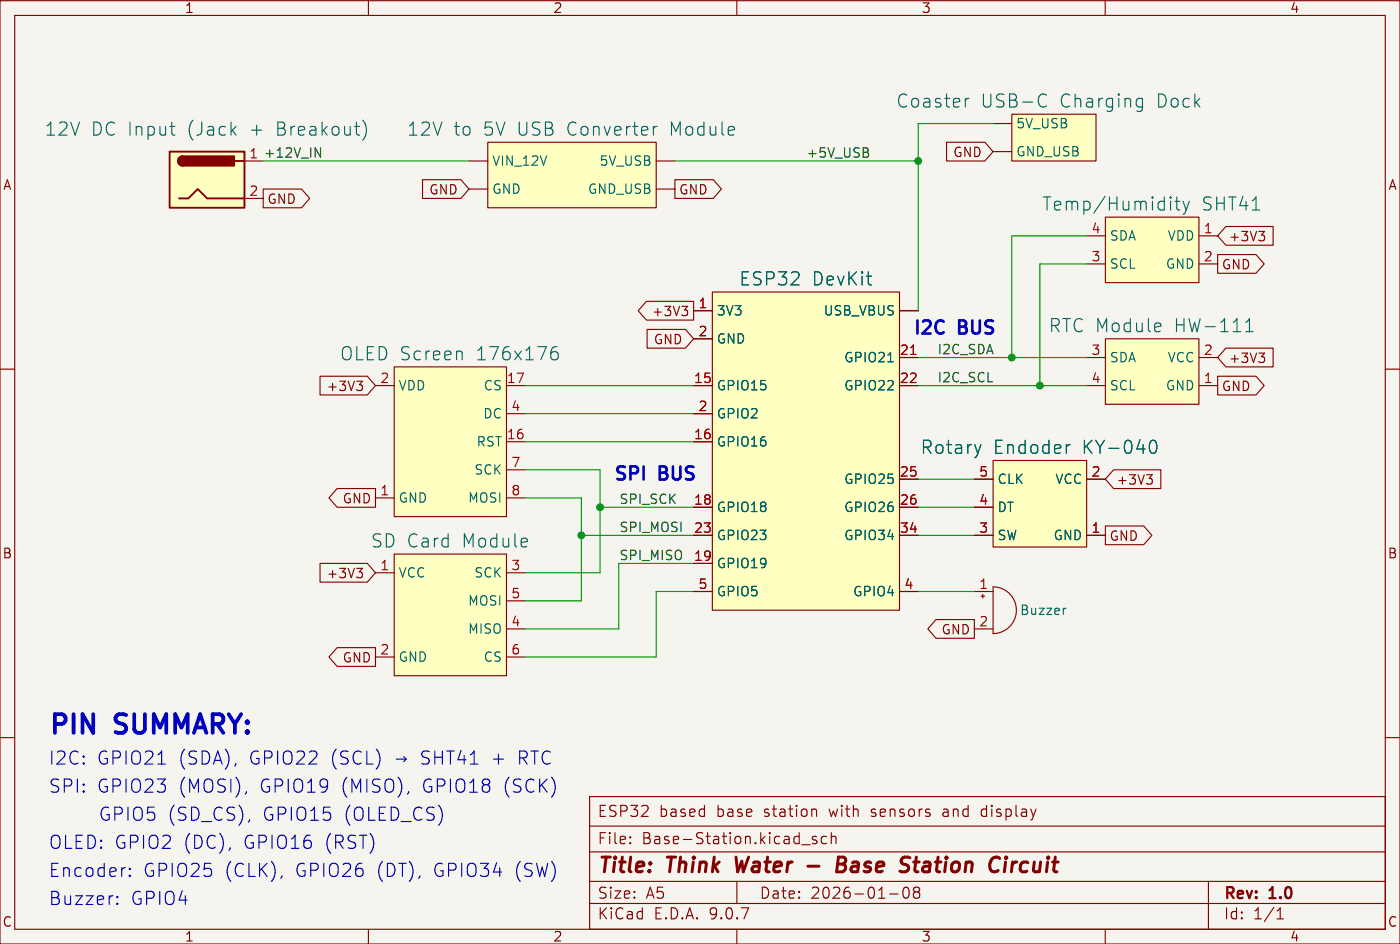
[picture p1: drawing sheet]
(kicad_sch
 (version 20250114)
 (generator "eeschema")
 (generator_version "9.0")
 (paper "A5")
 (title_block
  (title "Think Water - Base Station Circuit")
  (date "2026-01-08")
  (rev "1.0")
  (comment 1 "ESP32 based base station with sensors and display"))
 (lib_symbols
  (symbol "Connector:Jack-DC"
   (pin_names
    (offset 1.016)) (exclude_from_sim no) (in_bom yes) (on_board yes)
   (property "Reference" "J" (at 0 5.334 0) (effects (font (size 1.27 1.27))))
   (property "Value" "Jack-DC" (at 0 -5.08 0) (effects (font (size 1.27 1.27))))
   (property "Footprint" "" (at 1.27 -1.016 0) (effects (font (size 1.27 1.27)) (hide yes)))
   (property "Datasheet" "~" (at 1.27 -1.016 0) (effects (font (size 1.27 1.27)) (hide yes)))
   (property "Description" "DC Barrel Jack" (at 0 0 0) (effects (font (size 1.27 1.27)) (hide yes)))
   (symbol "Jack-DC_0_1"
    (rectangle (start -5.08 3.81) (end 5.08 -3.81) (stroke (width 0.254) (type default)) (fill (type background)))
    (polyline (pts (xy -3.81 -2.54) (xy -2.54 -2.54) (xy -1.27 -1.27) (xy 0 -2.54) (xy 2.54 -2.54) (xy 5.08 -2.54)) (stroke (width 0.254) (type default)) (fill (type none)))
    (arc (start -3.302 1.905) (mid -3.9343 2.54) (end -3.302 3.175) (stroke (width 0.254) (type default)) (fill (type none)))
    (arc (start -3.302 1.905) (mid -3.9343 2.54) (end -3.302 3.175) (stroke (width 0.254) (type default)) (fill (type outline)))
    (rectangle (start 3.683 3.175) (end -3.302 1.905) (stroke (width 0.254) (type default)) (fill (type outline)))
    (polyline (pts (xy 5.08 2.54) (xy 3.81 2.54)) (stroke (width 0.254) (type default)) (fill (type none))))
   (symbol "Jack-DC_1_1"
    (pin passive line (at 7.62 2.54 180) (length 2.54) (name "~" (effects (font (size 1.27 1.27)))) (number "1" (effects (font (size 1.27 1.27)))))
    (pin passive line (at 7.62 -2.54 180) (length 2.54) (name "~" (effects (font (size 1.27 1.27)))) (number "2" (effects (font (size 1.27 1.27))))))
   (embedded_fonts no))
  (symbol "Device:Buzzer"
   (pin_names
    (offset 0.0254) (hide yes)) (exclude_from_sim no) (in_bom yes) (on_board yes)
   (property "Reference" "BZ" (at 3.81 1.27 0) (effects (font (size 1.27 1.27)) (justify left)))
   (property "Value" "Buzzer" (at 3.81 -1.27 0) (effects (font (size 1.27 1.27)) (justify left)))
   (property "Footprint" "" (at -0.635 2.54 90) (effects (font (size 1.27 1.27)) (hide yes)))
   (property "Datasheet" "~" (at -0.635 2.54 90) (effects (font (size 1.27 1.27)) (hide yes)))
   (property "Description" "Buzzer, polarized" (at 0 0 0) (effects (font (size 1.27 1.27)) (hide yes)))
   (symbol "Buzzer_0_1"
    (polyline (pts (xy -1.651 1.905) (xy -1.143 1.905)) (stroke (width 0) (type default)) (fill (type none)))
    (polyline (pts (xy -1.397 2.159) (xy -1.397 1.651)) (stroke (width 0) (type default)) (fill (type none)))
    (arc (start 0 3.175) (mid 3.1612 0) (end 0 -3.175) (stroke (width 0) (type default)) (fill (type none)))
    (polyline (pts (xy 0 3.175) (xy 0 -3.175)) (stroke (width 0) (type default)) (fill (type none))))
   (symbol "Buzzer_1_1"
    (pin passive line (at -2.54 2.54 0) (length 2.54) (name "+" (effects (font (size 1.27 1.27)))) (number "1" (effects (font (size 1.27 1.27)))))
    (pin passive line (at -2.54 -2.54 0) (length 2.54) (name "-" (effects (font (size 1.27 1.27)))) (number "2" (effects (font (size 1.27 1.27))))))
   (embedded_fonts no))
  (symbol "New_Library:KY-040" (exclude_from_sim no) (in_bom yes) (on_board yes)
   (property "Reference" "U" (at 0 9.652 0) (effects (font (size 1.27 1.27))))
   (property "Value" "Rotary Endoder KY-040" (at 0 7.62 0) (effects (font (size 1.27 1.27))))
   (property "Footprint" "" (at 0 0 0) (effects (font (size 1.27 1.27)) (hide yes)))
   (property "Datasheet" "" (at 0 0 0) (effects (font (size 1.27 1.27)) (hide yes)))
   (property "Description" "" (at 0 0 0) (effects (font (size 1.27 1.27)) (hide yes)))
   (symbol "KY-040_1_1"
    (rectangle (start -6.35 6.3499) (end 6.35 -5.3975) (stroke (width 0) (type solid)) (fill (type background)))
    (pin passive line (at -8.89 3.81 0) (length 2.54) (name "CLK" (effects (font (size 1.27 1.27)))) (number "5" (effects (font (size 1.27 1.27)))))
    (pin passive line (at -8.89 0 0) (length 2.54) (name "DT" (effects (font (size 1.27 1.27)))) (number "4" (effects (font (size 1.27 1.27)))))
    (pin passive line (at -8.89 -3.81 0) (length 2.54) (name "SW" (effects (font (size 1.27 1.27)))) (number "3" (effects (font (size 1.27 1.27)))))
    (pin power_in line (at 8.89 3.81 180) (length 2.54) (name "VCC" (effects (font (size 1.27 1.27)))) (number "2" (effects (font (size 1.27 1.27)))))
    (pin power_in line (at 8.89 -3.81 180) (length 2.54) (name "GND" (effects (font (size 1.27 1.27)))) (number "1" (effects (font (size 1.27 1.27))))))
   (embedded_fonts no))
  (symbol "Personal_Library:12V_to_5V_USB_Converter_Module" (exclude_from_sim no) (in_bom yes) (on_board yes)
   (property "Reference" "U8" (at 0 11.684 0) (effects (font (size 1.27 1.27)) (hide yes)))
   (property "Value" "12V to 5V USB Converter Module" (at 0 5.588 0) (effects (font (size 1.778 1.778))))
   (property "Footprint" "" (at 0 0 0) (effects (font (size 1.27 1.27)) (hide yes)))
   (property "Datasheet" "" (at 0 0 0) (effects (font (size 1.27 1.27)) (hide yes)))
   (property "Description" "" (at 0 0 0) (effects (font (size 1.27 1.27)) (hide yes)))
   (symbol "12V_to_5V_USB_Converter_Module_1_1"
    (rectangle (start -11.43 3.81) (end 11.43 -5.08) (stroke (width 0) (type solid)) (fill (type background)))
    (pin power_in line (at -13.97 1.27 0) (length 2.54) (name "VIN_12V" (effects (font (size 1.27 1.27)))) (number "" (effects (font (size 1.27 1.27)))))
    (pin power_in line (at -13.97 -2.54 0) (length 2.54) (name "GND" (effects (font (size 1.27 1.27)))) (number "" (effects (font (size 1.27 1.27)))))
    (pin power_out line (at 13.97 1.27 180) (length 2.54) (name "5V_USB" (effects (font (size 1.27 1.27)))) (number "" (effects (font (size 1.27 1.27)))))
    (pin power_out line (at 13.97 -2.54 180) (length 2.54) (name "GND_USB" (effects (font (size 1.27 1.27)))) (number "" (effects (font (size 1.27 1.27))))))
   (embedded_fonts no))
  (symbol "Personal_Library:Coaster_USB-C_Charging_Port" (exclude_from_sim no) (in_bom yes) (on_board yes)
   (property "Reference" "U4" (at 0 6.858 0) (effects (font (size 1.27 1.27)) (hide yes)))
   (property "Value" "Coaster USB-C Charging Dock" (at 0 4.318 0) (effects (font (size 1.27 1.27))))
   (property "Footprint" "" (at 0 0 0) (effects (font (size 1.27 1.27)) (hide yes)))
   (property "Datasheet" "" (at 0 0 0) (effects (font (size 1.27 1.27)) (hide yes)))
   (property "Description" "" (at 0 0 0) (effects (font (size 1.27 1.27)) (hide yes)))
   (symbol "Coaster_USB-C_Charging_Port_1_1"
    (rectangle (start -5.08 2.54) (end 6.35 -3.81) (stroke (width 0) (type solid)) (fill (type background)))
    (pin power_in line (at -7.62 1.27 0) (length 2.54) (name "5V_USB" (effects (font (size 1.27 1.27)))) (number "" (effects (font (size 1.27 1.27)))))
    (pin power_in line (at -7.62 -2.54 0) (length 2.54) (name "GND_USB" (effects (font (size 1.27 1.27)))) (number "" (effects (font (size 1.27 1.27))))))
   (embedded_fonts no))
  (symbol "Personal_Library:DS1307_RTC" (exclude_from_sim no) (in_bom yes) (on_board yes)
   (property "Reference" "U4" (at 0 11.43 0) (effects (font (size 1.27 1.27)) (hide yes)))
   (property "Value" "RTC Module HW-111" (at 0 8.128 0) (effects (font (size 1.778 1.778))))
   (property "Footprint" "" (at 0 0 0) (effects (font (size 1.27 1.27)) (hide yes)))
   (property "Datasheet" "" (at 0 0 0) (effects (font (size 1.27 1.27)) (hide yes)))
   (property "Description" "DS1307 Real Time Clock I2C" (at 1.27 0 0) (effects (font (size 1.27 1.27)) (hide yes)))
   (symbol "DS1307_RTC_1_1"
    (rectangle (start -6.35 6.35) (end 6.35 -2.54) (stroke (width 0) (type solid)) (fill (type background)))
    (pin bidirectional line (at -8.89 3.81 0) (length 2.54) (name "SDA" (effects (font (size 1.27 1.27)))) (number "3" (effects (font (size 1.27 1.27)))))
    (pin input line (at -8.89 0 0) (length 2.54) (name "SCL" (effects (font (size 1.27 1.27)))) (number "4" (effects (font (size 1.27 1.27)))))
    (pin power_in line (at 8.89 3.81 180) (length 2.54) (name "VCC" (effects (font (size 1.27 1.27)))) (number "2" (effects (font (size 1.27 1.27)))))
    (pin power_in line (at 8.89 0 180) (length 2.54) (name "GND" (effects (font (size 1.27 1.27)))) (number "1" (effects (font (size 1.27 1.27))))))
   (embedded_fonts no))
  (symbol "Personal_Library:ESP32_DevKit" (exclude_from_sim no) (in_bom yes) (on_board yes)
   (property "Reference" "U2" (at 0 27.94 0) (effects (font (size 1.27 1.27)) (hide yes)))
   (property "Value" "ESP32 DevKit" (at 0 24.638 0) (effects (font (size 1.778 1.778))))
   (property "Footprint" "" (at 0 0 0) (effects (font (size 1.27 1.27)) (hide yes)))
   (property "Datasheet" "" (at 0 0 0) (effects (font (size 1.27 1.27)) (hide yes)))
   (property "Description" "ESP32 Development Board" (at 0 0 0) (effects (font (size 1.27 1.27)) (hide yes)))
   (symbol "ESP32_DevKit_1_1"
    (rectangle (start -12.7 22.86) (end 12.7 -20.32) (stroke (width 0) (type solid)) (fill (type background)))
    (pin power_out line (at -15.24 20.32 0) (length 2.54) (name "3V3" (effects (font (size 1.27 1.27)))) (number "1" (effects (font (size 1.27 1.27)))))
    (pin power_in line (at -15.24 16.51 0) (length 2.54) (name "GND" (effects (font (size 1.27 1.27)))) (number "2" (effects (font (size 1.27 1.27)))))
    (pin bidirectional line (at -15.24 10.16 0) (length 2.54) (name "GPIO15" (effects (font (size 1.27 1.27)))) (number "15" (effects (font (size 1.27 1.27)))))
    (pin bidirectional line (at -15.24 6.35 0) (length 2.54) (name "GPIO2" (effects (font (size 1.27 1.27)))) (number "2" (effects (font (size 1.27 1.27)))))
    (pin bidirectional line (at -15.24 2.54 0) (length 2.54) (name "GPIO16" (effects (font (size 1.27 1.27)))) (number "16" (effects (font (size 1.27 1.27)))))
    (pin bidirectional line (at -15.24 -6.35 0) (length 2.54) (name "GPIO18" (effects (font (size 1.27 1.27)))) (number "18" (effects (font (size 1.27 1.27)))))
    (pin bidirectional line (at -15.24 -10.16 0) (length 2.54) (name "GPIO23" (effects (font (size 1.27 1.27)))) (number "23" (effects (font (size 1.27 1.27)))))
    (pin bidirectional line (at -15.24 -13.97 0) (length 2.54) (name "GPIO19" (effects (font (size 1.27 1.27)))) (number "19" (effects (font (size 1.27 1.27)))))
    (pin bidirectional line (at -15.24 -17.78 0) (length 2.54) (name "GPIO5" (effects (font (size 1.27 1.27)))) (number "5" (effects (font (size 1.27 1.27)))))
    (pin power_in line (at 15.24 20.32 180) (length 2.54) (name "USB_VBUS" (effects (font (size 1.27 1.27)))) (number "" (effects (font (size 1.27 1.27)))))
    (pin bidirectional line (at 15.24 13.97 180) (length 2.54) (name "GPIO21" (effects (font (size 1.27 1.27)))) (number "21" (effects (font (size 1.27 1.27)))))
    (pin bidirectional line (at 15.24 10.16 180) (length 2.54) (name "GPIO22" (effects (font (size 1.27 1.27)))) (number "22" (effects (font (size 1.27 1.27)))))
    (pin bidirectional line (at 15.24 -2.54 180) (length 2.54) (name "GPIO25" (effects (font (size 1.27 1.27)))) (number "25" (effects (font (size 1.27 1.27)))))
    (pin bidirectional line (at 15.24 -6.35 180) (length 2.54) (name "GPIO26" (effects (font (size 1.27 1.27)))) (number "26" (effects (font (size 1.27 1.27)))))
    (pin bidirectional line (at 15.24 -10.16 180) (length 2.54) (name "GPIO34" (effects (font (size 1.27 1.27)))) (number "34" (effects (font (size 1.27 1.27)))))
    (pin bidirectional line (at 15.24 -17.78 180) (length 2.54) (name "GPIO4" (effects (font (size 1.27 1.27)))) (number "4" (effects (font (size 1.27 1.27))))))
   (embedded_fonts no))
  (symbol "Personal_Library:SD_Card_Module" (exclude_from_sim no) (in_bom yes) (on_board yes)
   (property "Reference" "U5" (at 0 10.16 0) (effects (font (size 1.27 1.27)) (hide yes)))
   (property "Value" "SD Card Module" (at 0 8.128 0) (effects (font (size 1.778 1.778))))
   (property "Footprint" "" (at 0 0 0) (effects (font (size 1.27 1.27)) (hide yes)))
   (property "Datasheet" "" (at 0 0 0) (effects (font (size 1.27 1.27)) (hide yes)))
   (property "Description" "SD Card SPI Module" (at 0 -11.684 0) (effects (font (size 1.27 1.27)) (hide yes)))
   (symbol "SD_Card_Module_1_1"
    (rectangle (start -7.62 6.35) (end 7.62 -10.16) (stroke (width 0) (type solid)) (fill (type background)))
    (pin power_in line (at -10.16 3.81 0) (length 2.54) (name "VCC" (effects (font (size 1.27 1.27)))) (number "1" (effects (font (size 1.27 1.27)))))
    (pin power_in line (at -10.16 -7.62 0) (length 2.54) (name "GND" (effects (font (size 1.27 1.27)))) (number "2" (effects (font (size 1.27 1.27)))))
    (pin input line (at 10.16 3.81 180) (length 2.54) (name "SCK" (effects (font (size 1.27 1.27)))) (number "3" (effects (font (size 1.27 1.27)))))
    (pin input line (at 10.16 0 180) (length 2.54) (name "MOSI" (effects (font (size 1.27 1.27)))) (number "5" (effects (font (size 1.27 1.27)))))
    (pin output line (at 10.16 -3.81 180) (length 2.54) (name "MISO" (effects (font (size 1.27 1.27)))) (number "4" (effects (font (size 1.27 1.27)))))
    (pin input line (at 10.16 -7.62 180) (length 2.54) (name "CS" (effects (font (size 1.27 1.27)))) (number "6" (effects (font (size 1.27 1.27))))))
   (embedded_fonts no))
  (symbol "Personal_Library:SHT41" (exclude_from_sim no) (in_bom yes) (on_board yes)
   (property "Reference" "U3" (at 0 8.89 0) (effects (font (size 1.27 1.27)) (hide yes)))
   (property "Value" "Temp/Humidity SHT41" (at 0 5.588 0) (effects (font (size 1.778 1.778))))
   (property "Footprint" "" (at 0 0 0) (effects (font (size 1.27 1.27)) (hide yes)))
   (property "Datasheet" "" (at 0 0 0) (effects (font (size 1.27 1.27)) (hide yes)))
   (property "Description" "Temperature and Humidity Sensor I2C" (at 0 -6.858 0) (effects (font (size 1.27 1.27)) (hide yes)))
   (symbol "SHT41_1_1"
    (rectangle (start -6.35 3.81) (end 6.35 -5.08) (stroke (width 0) (type solid)) (fill (type background)))
    (pin bidirectional line (at -8.89 1.27 0) (length 2.54) (name "SDA" (effects (font (size 1.27 1.27)))) (number "4" (effects (font (size 1.27 1.27)))))
    (pin input line (at -8.89 -2.54 0) (length 2.54) (name "SCL" (effects (font (size 1.27 1.27)))) (number "3" (effects (font (size 1.27 1.27)))))
    (pin power_in line (at 8.89 1.27 180) (length 2.54) (name "VDD" (effects (font (size 1.27 1.27)))) (number "1" (effects (font (size 1.27 1.27)))))
    (pin power_in line (at 8.89 -2.54 180) (length 2.54) (name "GND" (effects (font (size 1.27 1.27)))) (number "2" (effects (font (size 1.27 1.27))))))
   (embedded_fonts no))
  (symbol "Personal_Library:SSD1333_OLED" (exclude_from_sim no) (in_bom yes) (on_board yes)
   (property "Reference" "U6" (at 0 11.43 0) (effects (font (size 1.27 1.27)) (hide yes)))
   (property "Value" "OLED Screen 176x176" (at 0 9.398 0) (effects (font (size 1.27 1.27))))
   (property "Footprint" "" (at 0 0 0) (effects (font (size 1.27 1.27)) (hide yes)))
   (property "Datasheet" "" (at 0 0 0) (effects (font (size 1.27 1.27)) (hide yes)))
   (property "Description" "SSD1333 Driver" (at 0 -14.732 0) (effects (font (size 1.27 1.27)) (hide yes)))
   (symbol "SSD1333_OLED_1_1"
    (rectangle (start -7.62 7.62) (end 7.62 -12.7) (stroke (width 0) (type solid)) (fill (type background)))
    (pin power_in line (at -10.16 5.08 0) (length 2.54) (name "VDD" (effects (font (size 1.27 1.27)))) (number "2" (effects (font (size 1.27 1.27)))))
    (pin power_in line (at -10.16 -10.16 0) (length 2.54) (name "GND" (effects (font (size 1.27 1.27)))) (number "1" (effects (font (size 1.27 1.27)))))
    (pin input line (at 10.16 5.08 180) (length 2.54) (name "CS" (effects (font (size 1.27 1.27)))) (number "17" (effects (font (size 1.27 1.27)))))
    (pin input line (at 10.16 1.27 180) (length 2.54) (name "DC" (effects (font (size 1.27 1.27)))) (number "4" (effects (font (size 1.27 1.27)))))
    (pin input line (at 10.16 -2.54 180) (length 2.54) (name "RST" (effects (font (size 1.27 1.27)))) (number "16" (effects (font (size 1.27 1.27)))))
    (pin input line (at 10.16 -6.35 180) (length 2.54) (name "SCK" (effects (font (size 1.27 1.27)))) (number "7" (effects (font (size 1.27 1.27)))))
    (pin input line (at 10.16 -10.16 180) (length 2.54) (name "MOSI" (effects (font (size 1.27 1.27)))) (number "8" (effects (font (size 1.27 1.27))))))
   (embedded_fonts no)))
 (text "     GPIO5 (SD_CS), GPIO15 (OLED_CS)"
  (exclude_from_sim no)
  (at 16.51 120.65 0)
  (effects (font (size 1.778 1.778)) (justify left)))
 (text "Encoder: GPIO25 (CLK), GPIO26 (DT), GPIO34 (SW)"
  (exclude_from_sim no)
  (at 16.51 128.27 0)
  (effects (font (size 1.778 1.778)) (justify left)))
 (text "Buzzer: GPIO4"
  (exclude_from_sim no)
  (at 16.51 132.08 0)
  (effects (font (size 1.778 1.778)) (justify left)))
 (text "PIN SUMMARY:"
  (exclude_from_sim no)
  (at 16.51 108.458 0)
  (effects (font (size 2.54 2.54)
    (bold yes)) (justify left)))
 (text "SPI: GPIO23 (MOSI), GPIO19 (MISO), GPIO18 (SCK)"
  (exclude_from_sim no)
  (at 16.51 116.84 0)
  (effects (font (size 1.778 1.778)) (justify left)))
 (text "I2C BUS"
  (exclude_from_sim no)
  (at 133.858 54.61 0)
  (effects (font (size 1.778 1.778)
    (bold yes)) (justify left)))
 (text "SPI BUS"
  (exclude_from_sim no)
  (at 93.218 74.422 0)
  (effects (font (size 1.778 1.778)
    (bold yes)) (justify left)))
 (text "I2C: GPIO21 (SDA), GPIO22 (SCL) → SHT41 + RTC"
  (exclude_from_sim no)
  (at 16.51 113.03 0)
  (effects (font (size 1.778 1.778)) (justify left)))
 (text "OLED: GPIO2 (DC), GPIO16 (RST)"
  (exclude_from_sim no)
  (at 16.51 124.46 0)
  (effects (font (size 1.778 1.778)) (justify left)))
 (junction
  (at 147.32 58.42)
  (diameter 0)
  (color 0 0 0 0))
 (junction
  (at 91.44 78.74)
  (diameter 0)
  (color 0 0 0 0))
 (junction
  (at 88.9 82.55)
  (diameter 0)
  (color 0 0 0 0))
 (junction
  (at 134.62 31.75)
  (diameter 0)
  (color 0 0 0 0))
 (junction
  (at 151.13 62.23)
  (diameter 0)
  (color 0 0 0 0))
 (wire
  (pts (xy 88.9 82.55) (xy 88.9 77.47))
  (stroke (width 0) (type default)))
 (wire
  (pts (xy 134.62 26.67) (xy 134.62 31.75))
  (stroke (width 0) (type default)))
 (wire
  (pts (xy 81.28 66.04) (xy 104.14 66.04))
  (stroke (width 0) (type default)))
 (wire
  (pts (xy 81.28 91.44) (xy 88.9 91.44))
  (stroke (width 0) (type default)))
 (wire
  (pts (xy 81.28 69.85) (xy 104.14 69.85))
  (stroke (width 0) (type default)))
 (wire
  (pts (xy 93.98 86.36) (xy 93.98 95.25))
  (stroke (width 0) (type default)))
 (wire
  (pts (xy 88.9 77.47) (xy 81.28 77.47))
  (stroke (width 0) (type default)))
 (wire
  (pts (xy 147.32 58.42) (xy 157.48 58.42))
  (stroke (width 0) (type default)))
 (wire
  (pts (xy 134.62 78.74) (xy 142.24 78.74))
  (stroke (width 0) (type default)))
 (wire
  (pts (xy 88.9 82.55) (xy 104.14 82.55))
  (stroke (width 0) (type default)))
 (wire
  (pts (xy 104.14 90.17) (xy 99.06 90.17))
  (stroke (width 0) (type default)))
 (wire
  (pts (xy 134.62 58.42) (xy 147.32 58.42))
  (stroke (width 0) (type default)))
 (wire
  (pts (xy 45.72 31.75) (xy 73.66 31.75))
  (stroke (width 0) (type default)))
 (wire
  (pts (xy 91.44 78.74) (xy 91.44 73.66))
  (stroke (width 0) (type default)))
 (wire
  (pts (xy 134.62 82.55) (xy 142.24 82.55))
  (stroke (width 0) (type default)))
 (wire
  (pts (xy 93.98 86.36) (xy 104.14 86.36))
  (stroke (width 0) (type default)))
 (wire
  (pts (xy 91.44 78.74) (xy 104.14 78.74))
  (stroke (width 0) (type default)))
 (wire
  (pts (xy 151.13 62.23) (xy 157.48 62.23))
  (stroke (width 0) (type default)))
 (wire
  (pts (xy 81.28 87.63) (xy 91.44 87.63))
  (stroke (width 0) (type default)))
 (wire
  (pts (xy 99.06 90.17) (xy 99.06 99.06))
  (stroke (width 0) (type default)))
 (wire
  (pts (xy 81.28 62.23) (xy 104.14 62.23))
  (stroke (width 0) (type default)))
 (wire
  (pts (xy 101.6 31.75) (xy 134.62 31.75))
  (stroke (width 0) (type default)))
 (wire
  (pts (xy 144.78 26.67) (xy 134.62 26.67))
  (stroke (width 0) (type default)))
 (wire
  (pts (xy 91.44 73.66) (xy 81.28 73.66))
  (stroke (width 0) (type default)))
 (wire
  (pts (xy 157.48 41.91) (xy 147.32 41.91))
  (stroke (width 0) (type default)))
 (wire
  (pts (xy 134.62 31.75) (xy 134.62 52.07))
  (stroke (width 0) (type default)))
 (wire
  (pts (xy 81.28 95.25) (xy 93.98 95.25))
  (stroke (width 0) (type default)))
 (wire
  (pts (xy 134.62 90.17) (xy 142.24 90.17))
  (stroke (width 0) (type default)))
 (wire
  (pts (xy 134.62 74.93) (xy 142.24 74.93))
  (stroke (width 0) (type default)))
 (wire
  (pts (xy 91.44 78.74) (xy 91.44 87.63))
  (stroke (width 0) (type default)))
 (wire
  (pts (xy 151.13 45.72) (xy 151.13 62.23))
  (stroke (width 0) (type default)))
 (wire
  (pts (xy 151.13 45.72) (xy 157.48 45.72))
  (stroke (width 0) (type default)))
 (wire
  (pts (xy 134.62 62.23) (xy 151.13 62.23))
  (stroke (width 0) (type default)))
 (wire
  (pts (xy 147.32 41.91) (xy 147.32 58.42))
  (stroke (width 0) (type default)))
 (wire
  (pts (xy 81.28 99.06) (xy 99.06 99.06))
  (stroke (width 0) (type default)))
 (wire
  (pts (xy 88.9 82.55) (xy 88.9 91.44))
  (stroke (width 0) (type default)))
 (label "+5V_USB"
  (at 119.38 31.75 0)
  (effects (font (size 1.27 1.27)) (justify left bottom)))
 (label "SPI_SCK"
  (at 93.98 78.74 0)
  (effects (font (size 1.27 1.27)) (justify left bottom)))
 (label "I2C_SDA"
  (at 137.16 58.42 0)
  (effects (font (size 1.27 1.27)) (justify left bottom)))
 (label "I2C_SCL"
  (at 137.16 62.23 0)
  (effects (font (size 1.27 1.27)) (justify left bottom)))
 (label "SPI_MISO"
  (at 93.98 86.36 0)
  (effects (font (size 1.27 1.27)) (justify left bottom)))
 (label "+12V_IN"
  (at 45.72 31.75 0)
  (effects (font (size 1.27 1.27)) (justify left bottom)))
 (label "SPI_MOSI"
  (at 93.98 82.55 0)
  (effects (font (size 1.27 1.27)) (justify left bottom)))
 (global_label "GND"
  (shape input)
  (at 104.14 55.88 180)
  (fields_autoplaced yes)
  (effects (font (size 1.27 1.27)) (justify right))
  (property "Intersheetrefs" "${INTERSHEET_REFS}" (at 104.14 55.88 0) (effects (font (size 1.27 1.27)) (hide yes))))
 (global_label "GND"
  (shape output)
  (at 160.02 82.55 0)
  (fields_autoplaced yes)
  (effects (font (size 1.27 1.27)) (justify left))
  (property "Intersheetrefs" "${INTERSHEET_REFS}" (at 160.02 82.55 0) (effects (font (size 1.27 1.27)) (hide yes))))
 (global_label "+3V3"
  (shape input)
  (at 160.02 74.93 0)
  (fields_autoplaced yes)
  (effects (font (size 1.27 1.27)) (justify left))
  (property "Intersheetrefs" "${INTERSHEET_REFS}" (at 160.02 74.93 0) (effects (font (size 1.27 1.27)) (hide yes))))
 (global_label "+3V3"
  (shape input)
  (at 175.26 58.42 0)
  (fields_autoplaced yes)
  (effects (font (size 1.27 1.27)) (justify left))
  (property "Intersheetrefs" "${INTERSHEET_REFS}" (at 175.26 58.42 0) (effects (font (size 1.27 1.27)) (hide yes))))
 (global_label "GND"
  (shape output)
  (at 60.96 99.06 180)
  (fields_autoplaced yes)
  (effects (font (size 1.27 1.27)) (justify right))
  (property "Intersheetrefs" "${INTERSHEET_REFS}" (at 54.1043 99.06 0) (effects (font (size 1.27 1.27)) (justify right) (hide yes))))
 (global_label "+3V3"
  (shape input)
  (at 60.96 62.23 180)
  (fields_autoplaced yes)
  (effects (font (size 1.27 1.27)) (justify right))
  (property "Intersheetrefs" "${INTERSHEET_REFS}" (at 52.8948 62.23 0) (effects (font (size 1.27 1.27)) (justify right) (hide yes))))
 (global_label "+3V3"
  (shape output)
  (at 104.14 52.07 180)
  (fields_autoplaced yes)
  (effects (font (size 1.27 1.27)) (justify right))
  (property "Intersheetrefs" "${INTERSHEET_REFS}" (at 96.0748 52.07 0) (effects (font (size 1.27 1.27)) (justify right) (hide yes))))
 (global_label "GND"
  (shape input)
  (at 144.78 30.48 180)
  (fields_autoplaced yes)
  (effects (font (size 1.27 1.27)) (justify right))
  (property "Intersheetrefs" "${INTERSHEET_REFS}" (at 144.78 30.48 0) (effects (font (size 1.27 1.27)) (hide yes))))
 (global_label "GND"
  (shape output)
  (at 142.24 95.25 180)
  (fields_autoplaced yes)
  (effects (font (size 1.27 1.27)) (justify right))
  (property "Intersheetrefs" "${INTERSHEET_REFS}" (at 135.3843 95.25 0) (effects (font (size 1.27 1.27)) (justify right) (hide yes))))
 (global_label "GND"
  (shape output)
  (at 175.26 62.23 0)
  (fields_autoplaced yes)
  (effects (font (size 1.27 1.27)) (justify left))
  (property "Intersheetrefs" "${INTERSHEET_REFS}" (at 175.26 62.23 0) (effects (font (size 1.27 1.27)) (hide yes))))
 (global_label "+3V3"
  (shape input)
  (at 175.26 41.91 0)
  (fields_autoplaced yes)
  (effects (font (size 1.27 1.27)) (justify left))
  (property "Intersheetrefs" "${INTERSHEET_REFS}" (at 175.26 41.91 0) (effects (font (size 1.27 1.27)) (hide yes))))
 (global_label "GND"
  (shape output)
  (at 175.26 45.72 0)
  (fields_autoplaced yes)
  (effects (font (size 1.27 1.27)) (justify left))
  (property "Intersheetrefs" "${INTERSHEET_REFS}" (at 175.26 45.72 0) (effects (font (size 1.27 1.27)) (hide yes))))
 (global_label "GND"
  (shape input)
  (at 73.66 35.56 180)
  (fields_autoplaced yes)
  (effects (font (size 1.27 1.27)) (justify right))
  (property "Intersheetrefs" "${INTERSHEET_REFS}" (at 73.66 35.56 0) (effects (font (size 1.27 1.27)) (hide yes))))
 (global_label "GND"
  (shape output)
  (at 45.72 36.83 0)
  (fields_autoplaced yes)
  (effects (font (size 1.27 1.27)) (justify left))
  (property "Intersheetrefs" "${INTERSHEET_REFS}" (at 45.72 36.83 0) (effects (font (size 1.27 1.27)) (hide yes))))
 (global_label "+3V3"
  (shape input)
  (at 60.96 87.63 180)
  (fields_autoplaced yes)
  (effects (font (size 1.27 1.27)) (justify right))
  (property "Intersheetrefs" "${INTERSHEET_REFS}" (at 52.8948 87.63 0) (effects (font (size 1.27 1.27)) (justify right) (hide yes))))
 (global_label "GND"
  (shape output)
  (at 101.6 35.56 0)
  (fields_autoplaced yes)
  (effects (font (size 1.27 1.27)) (justify left))
  (property "Intersheetrefs" "${INTERSHEET_REFS}" (at 101.6 35.56 0) (effects (font (size 1.27 1.27)) (hide yes))))
 (global_label "GND"
  (shape output)
  (at 60.96 77.47 180)
  (fields_autoplaced yes)
  (effects (font (size 1.27 1.27)) (justify right))
  (property "Intersheetrefs" "${INTERSHEET_REFS}" (at 54.1043 77.47 0) (effects (font (size 1.27 1.27)) (justify right) (hide yes))))
 (symbol
  (lib_id "New_Library:KY-040")
  (at 151.13 78.74 0)
  (unit 1)
  (exclude_from_sim no)
  (in_bom yes)
  (on_board yes)
  (dnp no)
  (property "Reference" "U1" (at 151.13 67.31 0) (effects (font (size 1.27 1.27)) (hide yes)))
  (property "Value" "Rotary Endoder KY-040" (at 151.13 70.612 0) (effects (font (size 1.778 1.778))))
  (property "Footprint" "" (at 151.13 78.74 0) (effects (font (size 1.27 1.27)) (hide yes)))
  (property "Datasheet" "" (at 151.13 78.74 0) (effects (font (size 1.27 1.27)) (hide yes)))
  (property "Description" "" (at 151.13 78.74 0) (effects (font (size 1.27 1.27)) (hide yes)))
  (pin "2")
  (pin "1")
  (pin "4")
  (pin "5")
  (pin "3"))
 (symbol
  (lib_id "Personal_Library:Coaster_USB-C_Charging_Port")
  (at 152.4 27.94 0)
  (unit 1)
  (exclude_from_sim no)
  (in_bom yes)
  (on_board yes)
  (dnp no)
  (property "Reference" "U7" (at 152.4 21.082 0) (effects (font (size 1.27 1.27)) (hide yes)))
  (property "Value" "Coaster USB-C Charging Dock" (at 152.4 23.622 0) (effects (font (size 1.778 1.778))))
  (property "Footprint" "" (at 152.4 27.94 0) (effects (font (size 1.27 1.27)) (hide yes)))
  (property "Datasheet" "" (at 152.4 27.94 0) (effects (font (size 1.27 1.27)) (hide yes)))
  (property "Description" "" (at 152.4 27.94 0) (effects (font (size 1.27 1.27)) (hide yes)))
  (pin "")
  (pin ""))
 (symbol
  (lib_id "Connector:Jack-DC")
  (at 38.1 34.29 0)
  (unit 1)
  (exclude_from_sim no)
  (in_bom yes)
  (on_board yes)
  (dnp no)
  (property "Reference" "J1" (at 38.1 25.4 0) (effects (font (size 1.27 1.27)) (hide yes)))
  (property "Value" "12V DC Input (Jack + Breakout)" (at 38.1 27.432 0) (effects (font (size 1.778 1.778))))
  (property "Footprint" "" (at 39.37 35.306 0) (effects (font (size 1.27 1.27)) (hide yes)))
  (property "Datasheet" "~" (at 39.37 35.306 0) (effects (font (size 1.27 1.27)) (hide yes)))
  (property "Description" "DC Barrel Jack" (at 38.1 34.29 0) (effects (font (size 1.27 1.27)) (hide yes)))
  (pin "1")
  (pin "2"))
 (symbol
  (lib_id "Device:Buzzer")
  (at 144.78 92.71 0)
  (unit 1)
  (exclude_from_sim no)
  (in_bom yes)
  (on_board yes)
  (dnp no)
  (property "Reference" "B1" (at 148.336 92.71 0) (effects (font (size 1.27 1.27)) (justify left) (hide yes)))
  (property "Value" "Buzzer" (at 148.336 92.71 0) (effects (font (size 1.27 1.27)) (justify left)))
  (property "Footprint" "" (at 144.145 90.17 90) (effects (font (size 1.27 1.27)) (hide yes)))
  (property "Datasheet" "~" (at 144.145 90.17 90) (effects (font (size 1.27 1.27)) (hide yes)))
  (property "Description" "Buzzer, polarized" (at 144.78 92.71 0) (effects (font (size 1.27 1.27)) (hide yes)))
  (pin "2")
  (pin "1"))
 (symbol
  (lib_id "Personal_Library:ESP32_DevKit")
  (at 119.38 72.39 0)
  (unit 1)
  (exclude_from_sim no)
  (in_bom yes)
  (on_board yes)
  (dnp no)
  (property "Reference" "U2" (at 119.38 44.45 0) (effects (font (size 1.27 1.27)) (hide yes)))
  (property "Value" "ESP32 DevKit" (at 119.38 47.752 0) (effects (font (size 1.778 1.778))))
  (property "Footprint" "" (at 119.38 72.39 0) (effects (font (size 1.27 1.27)) (hide yes)))
  (property "Datasheet" "" (at 119.38 72.39 0) (effects (font (size 1.27 1.27)) (hide yes)))
  (property "Description" "ESP32 Development Board" (at 119.38 72.39 0) (effects (font (size 1.27 1.27)) (hide yes)))
  (pin "19")
  (pin "22")
  (pin "26")
  (pin "2")
  (pin "16")
  (pin "2")
  (pin "18")
  (pin "5")
  (pin "")
  (pin "34")
  (pin "25")
  (pin "23")
  (pin "15")
  (pin "4")
  (pin "1")
  (pin "21"))
 (symbol
  (lib_id "Personal_Library:SSD1333_OLED")
  (at 71.12 67.31 0)
  (unit 1)
  (exclude_from_sim no)
  (in_bom yes)
  (on_board yes)
  (dnp no)
  (fields_autoplaced yes)
  (property "Reference" "U6" (at 71.12 55.88 0) (effects (font (size 1.27 1.27)) (hide yes)))
  (property "Value" "OLED Screen 176x176" (at 71.12 57.912 0) (effects (font (size 1.778 1.778))))
  (property "Footprint" "" (at 71.12 67.31 0) (effects (font (size 1.27 1.27)) (hide yes)))
  (property "Datasheet" "" (at 71.12 67.31 0) (effects (font (size 1.27 1.27)) (hide yes)))
  (property "Description" "SSD1333 Driver" (at 71.12 82.042 0) (effects (font (size 1.27 1.27)) (hide yes)))
  (pin "8")
  (pin "1")
  (pin "17")
  (pin "2")
  (pin "7")
  (pin "4")
  (pin "16"))
 (symbol
  (lib_id "Personal_Library:DS1307_RTC")
  (at 166.37 62.23 0)
  (unit 1)
  (exclude_from_sim no)
  (in_bom yes)
  (on_board yes)
  (dnp no)
  (property "Reference" "U4" (at 166.37 50.8 0) (effects (font (size 1.27 1.27)) (hide yes)))
  (property "Value" "RTC Module HW-111" (at 166.37 54.102 0) (effects (font (size 1.778 1.778))))
  (property "Footprint" "" (at 166.37 62.23 0) (effects (font (size 1.27 1.27)) (hide yes)))
  (property "Datasheet" "" (at 166.37 62.23 0) (effects (font (size 1.27 1.27)) (hide yes)))
  (property "Description" "DS1307 Real Time Clock I2C" (at 167.64 62.23 0) (effects (font (size 1.27 1.27)) (hide yes)))
  (pin "4")
  (pin "1")
  (pin "2")
  (pin "3"))
 (symbol
  (lib_id "Personal_Library:SHT41")
  (at 166.37 43.18 0)
  (unit 1)
  (exclude_from_sim no)
  (in_bom yes)
  (on_board yes)
  (dnp no)
  (fields_autoplaced yes)
  (property "Reference" "U3" (at 166.37 34.29 0) (effects (font (size 1.27 1.27)) (hide yes)))
  (property "Value" "Temp/Humidity SHT41" (at 166.37 37.592 0) (effects (font (size 1.778 1.778))))
  (property "Footprint" "" (at 166.37 43.18 0) (effects (font (size 1.27 1.27)) (hide yes)))
  (property "Datasheet" "" (at 166.37 43.18 0) (effects (font (size 1.27 1.27)) (hide yes)))
  (property "Description" "Temperature and Humidity Sensor I2C" (at 166.37 50.038 0) (effects (font (size 1.27 1.27)) (hide yes)))
  (pin "4")
  (pin "1")
  (pin "2")
  (pin "3"))
 (symbol
  (lib_id "Personal_Library:SD_Card_Module")
  (at 71.12 91.44 0)
  (unit 1)
  (exclude_from_sim no)
  (in_bom yes)
  (on_board yes)
  (dnp no)
  (property "Reference" "U5" (at 71.12 81.28 0) (effects (font (size 1.27 1.27)) (hide yes)))
  (property "Value" "SD Card Module" (at 71.12 83.312 0) (effects (font (size 1.778 1.778))))
  (property "Footprint" "" (at 71.12 91.44 0) (effects (font (size 1.27 1.27)) (hide yes)))
  (property "Datasheet" "" (at 71.12 91.44 0) (effects (font (size 1.27 1.27)) (hide yes)))
  (property "Description" "SD Card SPI Module" (at 71.12 103.124 0) (effects (font (size 1.27 1.27)) (hide yes)))
  (pin "2")
  (pin "1")
  (pin "3")
  (pin "4")
  (pin "6")
  (pin "5"))
 (symbol
  (lib_id "Personal_Library:12V_to_5V_USB_Converter_Module")
  (at 87.63 33.02 0)
  (unit 1)
  (exclude_from_sim no)
  (in_bom yes)
  (on_board yes)
  (dnp no)
  (property "Reference" "U8" (at 87.63 21.336 0) (effects (font (size 1.27 1.27)) (hide yes)))
  (property "Value" "12V to 5V USB Converter Module" (at 87.63 27.432 0) (effects (font (size 1.778 1.778))))
  (property "Footprint" "" (at 87.63 33.02 0) (effects (font (size 1.27 1.27)) (hide yes)))
  (property "Datasheet" "" (at 87.63 33.02 0) (effects (font (size 1.27 1.27)) (hide yes)))
  (property "Description" "" (at 87.63 33.02 0) (effects (font (size 1.27 1.27)) (hide yes)))
  (pin "")
  (pin "")
  (pin "")
  (pin ""))
 (sheet_instances
  (path ""
   (page "1")))
 (embedded_fonts no)
 (embedded_files
  (file (name "Drawing sheet template.kicad_wks") (type worksheet)
   (data |KLUv/WBoCG0TAKYcWiAQlxsmHCQPV3APImbowGIT5mkW8/r+1tVwrhwRQE3AaVEASQBTAJgL4fd0
    bJ60r+3kDdSe45+honK25z1L8ms/QyVp+8mGX/IvAAABQUj0Hk55RS1az7UvFDvj37Jf7xgsSimi
    ztoX2zD7qAAICEIQSfO2zoIKAV9NRFV7VqZS7q7t3zzkPbPfjLv/evaMoA5/XPv39ts9394V4bx1
    7L8Ogribc8ratb3rtc4pZ+3LuuQ1aX/ePoyxHdzud55B/B8doTLR16SUSoa5YBvt0XBkERShkpWs
    elJ6SUUvrBSWaTw0TIPBZChCM/y3R87ZlP2vd23i2A9Fn6o2bZhq1ZPjuEkRBcBfzKFd1Q5xKNLY
    X/LnAgGBQVGvazosmqFgk0nFoUDIxKRBwSQZxEI6+21v21C7LuSkmCSTZb63mUor9Wy/uwczOKQG
    Xhb7NzBjTmcPbZYLZmlY/GQx3oe5TtRsg11GfrGsGGygwUSHnBkaEUmSJB1gRKTmqhvOEWNwPsjT
    /3UvcK3r338xsjoPXQJ82xdT5mH0nEznestAm1qUOZZnZz2ZQHL7hjnnvPrTBHwqpz2FLNQkFrMJ
    QXwICmWMO7aID1hXDmdk0CBMTw08YdkYjwoHl0g5GoWhJxmKYtU46kpecD9m2uIDmvHz9KQOI7TU
    xBPNSsIs5LOxXERQf+msoTgoiNEepz0oV+CNM1zwN45yrzYQSBazmoXOfOUBYps6XPrEgWerSJAK
    uIXEK4iBgNzpzYeHgLGbBBqvPgpROZ/dBskdLbtIbFleJnZk+DneMexToU3P14i1/h/HR9xPLjrg
    j4GpAg==|)
   (checksum "9B9F21D4B7CEE63C2A552A93EA73E450"))))
